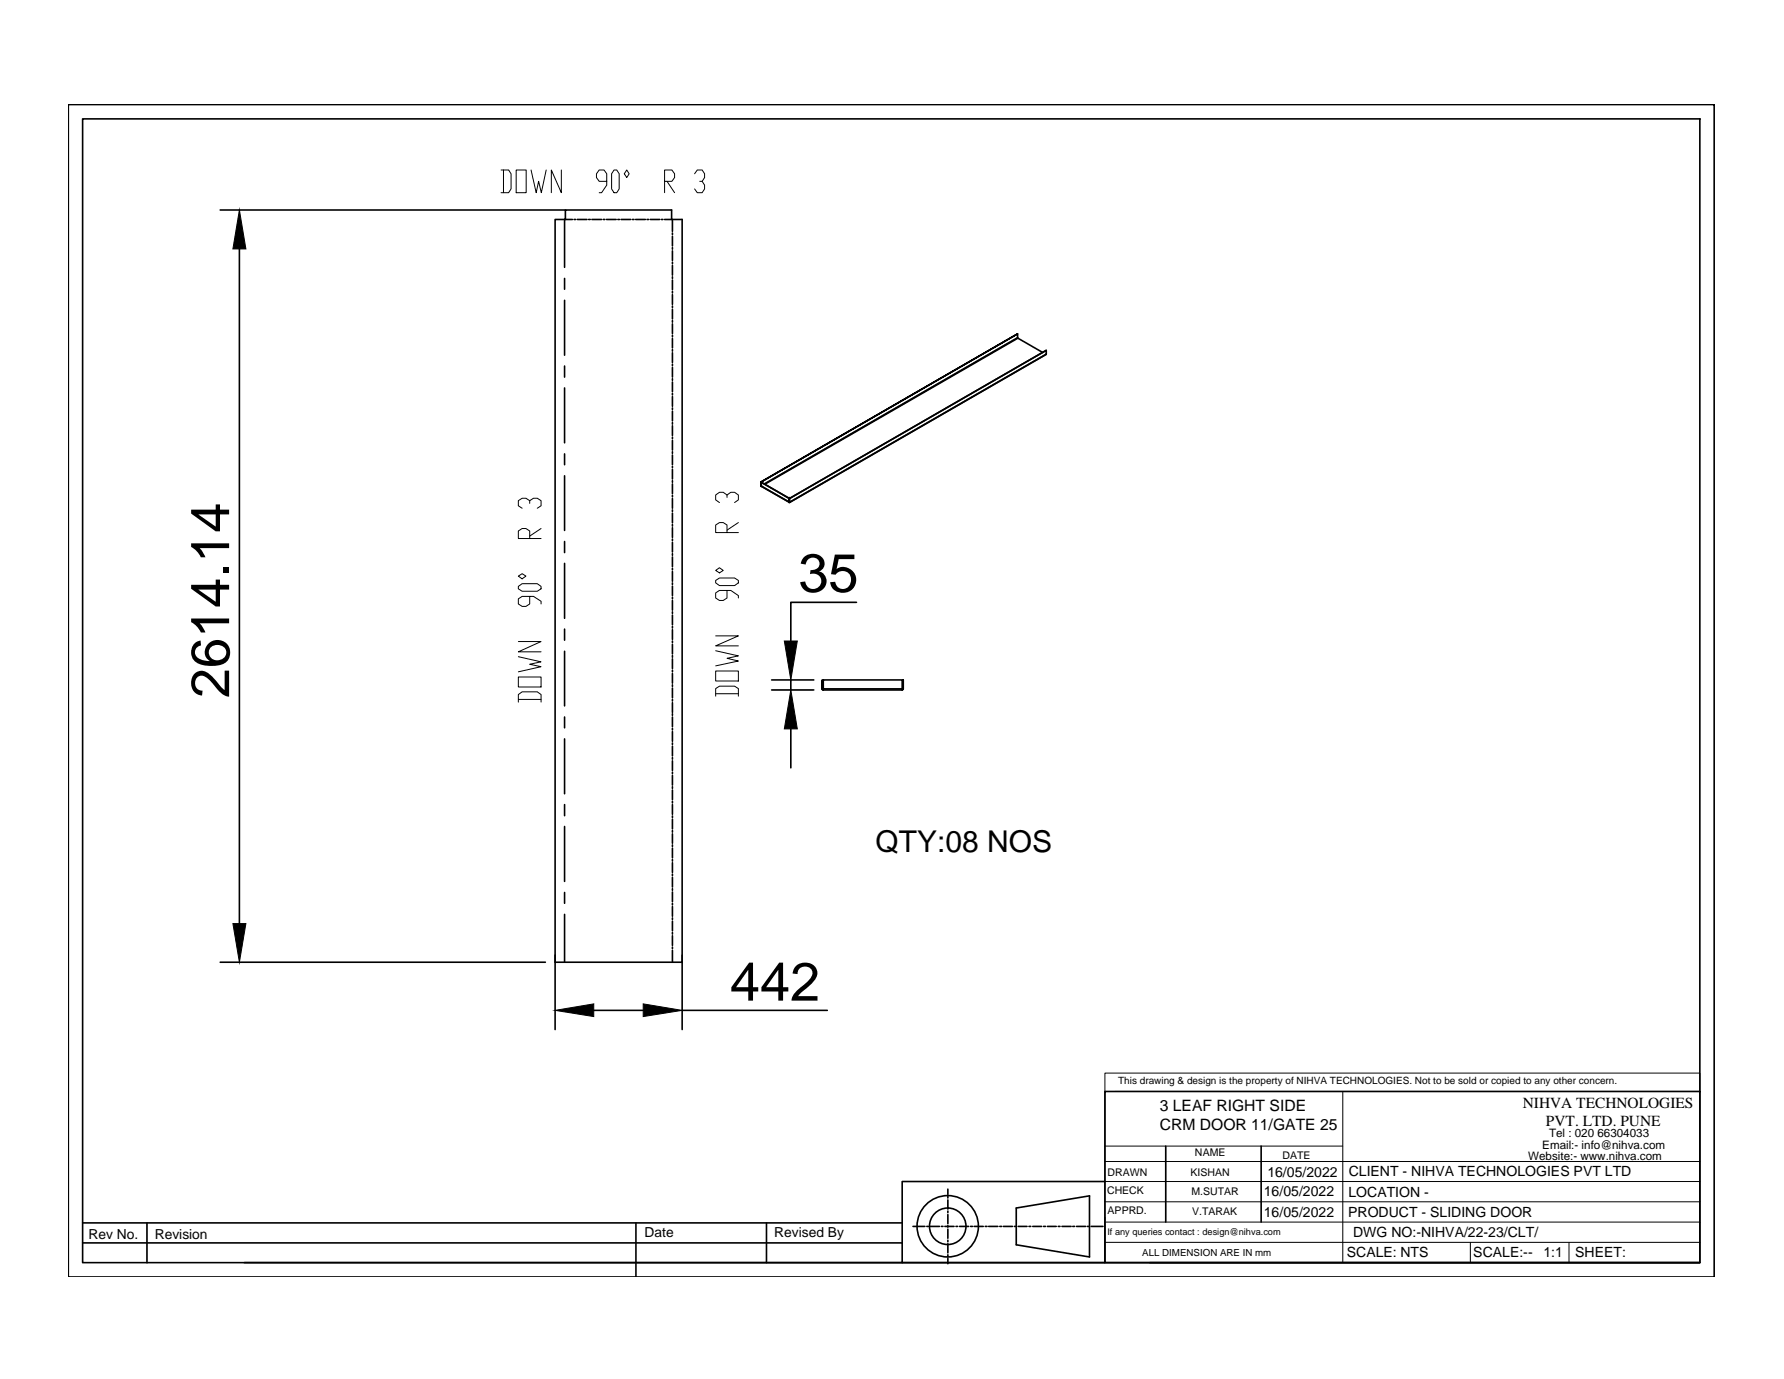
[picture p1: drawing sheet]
<svg xmlns="http://www.w3.org/2000/svg" width="279mm" height="216mm" viewBox="0 0 279 216" stroke-linecap="round" stroke-linejoin="round" font-family="sans-serif">
<!-- layer: 0 -->
<g fill="none" stroke="#000" stroke-width=".25">
<path d="M10.7 16.4h257.8v183.5h-257.8zM12.9 18.6h253.3v179.1h-253.3zM34.5 32.9h54M37.5 39v105.6M89.6 34.4h-1.2v7.5M89.9 34.4h.3M90.4 34.4h1.5M92.2 34.4h.2M92.7 34.4h1.5M94.5 34.4h.2M95 34.4h1.5M96.8 34.4h.2"/>
<path d="M97.3 34.4h1.5M99 34.4h.3M99.6 34.4h1.5M101.3 34.4h.3M101.8 34.4h1.5M103.6 34.4h.2M104.1 34.4h2.7v116.3h-19.9v-116.3h1.6v-1.5h16.7v1.5M105.3 34.4v1.8M105.3 36.5v.2M105.3 37v1.5M105.3 38.8v.2M105.3 39.3v1.5"/>
<path d="M88.4 43.6v1.7M88.4 47v8.6M88.4 57.3v1.7M105.3 41v.3M105.3 41.6v1.5M105.3 43.3v.3M105.3 43.8v1.6M105.3 45.6v.3M105.3 46.1v1.6M105.3 47.9v.3M105.3 48.4v1.5M105.3 50.2v.2"/>
<path d="M105.3 50.7v1.5M105.3 52.5v.2M105.3 53v1.5M105.3 54.7v.3M105.3 55.2v1.6M105.3 57v.3M105.3 57.5v1.5M105.3 59.3v.2M105.3 59.8v1.5M159.4 52.3v.6l-39.7 22.9M159.4 52.8v.1M163.3 55.2l-3.9-2.3-39.6 22.9"/>
<path d="M163.9 55.4l-.1 .1M163.9 54.8l-40.3 23.2M163.9 55.5l-40.3 23.2M88.4 60.7v8.6M88.4 71.1v1.7M88.4 74.5v8.5M105.3 61.6v.2M105.3 62.1v1.5M105.3 63.9v.2M105.3 64.4v1.5M105.3 66.2v.2M105.3 66.7v1.5"/>
<path d="M105.3 68.4v.3M105.3 68.9v1.6M105.3 70.7v.3M105.3 71.2v1.6M105.3 73v.2M105.3 73.5v1.5M105.3 75.3v.2M105.3 75.8v1.5M105.3 77.5v.3M105.3 78v1.6M105.3 79.8v.3M119.2 75.5v.6z"/>
<path d="M119.2 75.5l40.2-23.2-40.2 23.2M119.2 76.1v-.1v.2M119.2 76v.1M119.2 76.1h.1M119.2 76.1l4.4 2.5M119.2 75.5l4.4 2.5M123.6 78.6h.1M123.6 78v.6zM123.6 78l-4.4-2.5v.6l4.4 2.5M123.6 78.6v.1M123.6 78l40.3-23.2v.6l-40.3 23.2zM123.6 78h.1"/>
<path d="M123.6 78v.6M88.4 84.8v1.7M88.4 88.2v8.6M88.4 98.5v1.7M105.3 80.3v1.6M105.3 82.1v.3M105.3 82.6v1.5M105.3 84.4v.3M105.3 84.9v1.5M105.3 86.7v.2M105.3 87.2v1.5M105.3 89v.2"/>
<path d="M105.3 89.5v1.5M105.3 91.3v.2M105.3 91.8v1.4M105.3 93.5v.3M105.3 94v1.5M105.3 95.8v.2M105.3 96.3v1.5M105.3 98.1v.2M105.3 98.6v1.5M134.1 94.3h-10.2v6.1M88.4 102v8.5M88.4 112.3v1.6"/>
<path d="M88.4 115.7v8.6M105.3 100.4v.2M105.3 100.9v1.5M105.3 102.6v.3M105.3 103.2v1.5M105.3 104.9v.3M105.3 105.4v1.6M105.3 107.2v.3M105.3 107.7v1.5M105.3 109.5v.3M105.3 110v1.5M105.3 111.7v.3"/>
<path d="M105.3 112.3v1.5M105.3 114v.3M105.3 114.5v1.6M105.3 116.3v.3M105.3 116.8v1.5M105.3 118.6v.3M105.3 119.1v1.5M120.8 108h6.7M120.8 106.5h6.7M123.9 106.5v1.5M123.9 114.1v6.1M128.7 107.8l.2 .2"/>
<path d="M128.8 106.5v1.4zM128.8 107.8l.1 .2M128.9 106.5h12.4v1.4h-12.4zM128.9 107.9v.1h12.4v-.1M141.4 106.5l.1 1.4zM141.4 107.8l-.1 .2M141.5 107.8l-.2 .2M88.4 126v1.7M88.4 129.4v8.6M88.4 139.7v1.7M105.3 120.9v.2M105.3 121.4v1.5"/>
<path d="M105.3 123.2v.2M105.3 123.7v1.5M105.3 125.5v.2M105.3 126v1.5M105.3 127.7v.3M105.3 128.3v1.5M105.3 130v.3M105.3 130.5v1.5M105.3 132.3v.2M105.3 132.8v1.5M105.3 134.6v.2M105.3 135.1v1.5"/>
<path d="M105.3 136.8v.3M105.3 137.4v1.5M105.3 139.1v.3M105.3 139.6v1.6M34.5 150.7h50.9M86.9 149.5v11.7M88.4 143.2v7.5M93 158.2h7.7M105.3 141.4v.3M105.3 141.9v1.6M105.3 143.7v.3M105.3 144.2v1.5"/>
<path d="M105.3 146v.2M105.3 146.5v1.5M105.3 148.3v.2M105.3 148.8v1.9M106.8 149.5v11.7M106.8 158.2h22.8M173 170.9h93.2v26.8h-93.2zM182.6 179.4v11.9M197.5 179.4v11.9M12.9 191.5h128.4M12.9 194.6h128.4M23 191.5v6.2"/>
<path d="M99.6 191.5v8.4M120 191.5v6.2M141.3 197.7h31.7M143 192h1.9M145.1 192h.3M145.7 192h1.4M147.4 192h.3M148 192h1.4M148.4 186.2v.8M148.4 187.3v.3M148.4 187.9v1.4M148.4 189.6v.3"/>
<path d="M148.4 190.1v1.5M148.4 191.9v.2M148.4 192.4v1.5M148.4 194.2v.2M148.4 194.7v1.5M148.4 196.5v.3M148.4 197v.9M149.7 192h.3M150.3 192h1.4M152 192h.3M152.6 192h1.4M154.3 192h.3"/>
<path d="M154.8 192h1.5M156.6 192h.3M157.1 192h1.5M158.9 192h.3M159.2 189.1l11.4-1.9v9.6l-11.4-1.9zM159.5 192h1.4M161.1 192h.3M161.7 192h1.4M163.4 192h.3M164 192h1.4M165.7 192h.3M166.3 192h1.5"/>
<path d="M168 192h.3M168.6 192h1.4M170.3 192h.3M170.9 192h1.8M173 185h-31.7v12.7h-103M180.1 197.7h86.1"/>
<circle cx="148.4" cy="192" r="2.86"/>
<circle cx="148.4" cy="192" r="4.8"/>
</g>
<g fill="none" stroke="#000" stroke-width=".16">
<path d="M78.5 26.6h1.2l.3 .6v2.4l-.3 .6h-1.2M78.9 26.6v3.6M80.8 26.6h1.6v3.6h-1.6zM83.2 26.6l.8 3.6 .4-1.8 .4 1.8 .7-3.6M87.9 26.6v3.6l-1.6-3.6v3.6M95 28.4h-1.2l-.4-.6v-.6l.4-.6h.8l.4 .6v1.8l-.8 1.2h-.4M96.2 26.6h.4l.4 .6v2.4l-.4 .6h-.4l-.4-.6v-2.4zM98.2 26.6l.3 .6-.3 .6-.4-.6zM104.1 28.4h1.1l.4-.6v-.6l-.4-.6h-1.1v3.6M104.5 28.4l1.1 1.8M108.8 27.2l.4-.6h.8l.3 .6v.6l-.3 .6h-.4M110 28.4l.3 .6v.6l-.3 .6h-.8l-.4-.6"/>
<path d="M83 78.8v-.4l-.6-.4h-.6l-.6 .4v.8l.6 .4M83 78.4l.6-.4h.5l.6 .4v.8l-.6 .4M113.9 77.9v-.4l-.6-.4h-.6l-.6 .4v.8l.6 .4M113.9 77.5l.6-.4h.5l.6 .4v.8l-.6 .4M81.2 91.8l.6-.4h2.3l.6 .4v.4l-.6 .4h-2.3l-.6-.4zM81.2 90.2l.6-.4 .6 .4-.6 .4zM83 93.4v1.2l-.6 .3h-.6l-.6-.3v-.8l.6-.4h1.8l1.1 .7v.5M83 84.3v-1.2l-.6-.4h-.6l-.6 .4v1.2h3.5M84.7 82.7l-1.7 1.2M112.1 99.6h3.5l-3.5 1.5h3.5M112.1 90.9l.6-.4h2.3l.6 .4v.4l-.6 .4h-2.3l-.6-.4zM112.1 89.3l.6-.4 .6 .4-.6 .4z"/>
<path d="M113.9 92.4v1.2l-.6 .4h-.6l-.6-.4v-.8l.6-.4h1.8l1.1 .8v.4M113.9 83.4v-1.2l-.6-.4h-.6l-.6 .4v1.2h3.5M115.6 81.8l-1.7 1.2M81.2 109.9v-1.2l.6-.4h2.3l.6 .4v1.2M81.2 106h3.5v1.6h-3.5zM81.2 102.8l3.5 .8-1.7 .4 1.7 .4-3.5 .8M81.2 100.4h3.5l-3.5 1.7h3.5M81.2 109.5h3.5M112.1 109v-1.2l.6-.4h2.3l.6 .4v1.2M112.1 105.1h3.5v1.5h-3.5zM112.1 101.9l3.5 .8-1.7 .4 1.7 .4-3.5 .8M112.1 108.6h3.5"/>
<path d="M173 168h93.2v2.9h-93.2zM173 170.9v26.8M173 179.4h37.3M174.6 170.9h91.6M210.3 170.9v26.8M173 191.3h93.2M173 188.2h93.2M173 185h93.2M173 181.8h93.2M173 194.5h93.2M230.3 194.5v3.2M245.7 194.5v3.2"/>
</g>
<path d="M37.5 32.9l1 6.1h-2zM123.9 108l1 6.1h-2.1zM122.8 100.4h2.1l-1 6.1zM36.5 144.6h2l-1 6.1zM86.9 158.2l6.1-1v2zM100.7 157.2l6.1 1-6.1 1z" fill="#000" stroke="#000" stroke-width=".16"/>
<g font-size="8.5">
<text x="125" y="92.7">35</text>
<text x="35.9" y="109.3" transform="rotate(-90 35.9 109.3)">2614.14</text>
<text x="114.3" y="156.7">442</text>
</g>
<text font-size="4.7" x="137.1" y="133.4">QTY:08 NOS</text>
<g font-size="2.5">
<text x="181.6" y="173.9">3 LEAF RIGHT SIDE</text>
<text x="181.6" y="176.9">CRM DOOR 11/GATE 25</text>
</g>
<g font-size="2.4">
<text x="238.5" y="173.5">NIHVA TECHNOLOGIES</text>
<text x="242.1" y="176.2">PVT. LTD. PUNE</text>
</g>
<g font-size="2.2">
<text x="198.5" y="184.3">16/05/2022</text>
<text x="211.2" y="184.2">CLIENT - NIHVA TECHNOLOGIES PVT LTD</text>
<text x="197.9" y="187.2">16/05/2022</text>
<text x="197.9" y="190.5">16/05/2022</text>
<text x="211.1" y="190.5">PRODUCT - SLIDING DOOR</text>
<text x="211.2" y="187.4">LOCATION -</text>
<text x="13.9" y="194">Rev No.</text>
<text x="24.2" y="194">Revision</text>
<text x="101" y="193.7">Date</text>
<text x="121.3" y="193.7">Revised By</text>
<text x="210.9" y="196.8">SCALE: NTS</text>
<text x="211.9" y="193.7">DWG NO:-NIHVA/22-23/CLT/</text>
<text x="230.7" y="196.8">SCALE:--</text>
<text x="241.7" y="196.8">1:1</text>
<text x="246.7" y="196.8">SHEET:</text>
</g>
<g font-size="1.8">
<text x="241.5" y="179.9">Email:- info@nihva.com</text>
<text x="242.6" y="178.1">Tel : 020 66304033</text>
<text x="239.3" y="181.6">Website:- www.nihva.com</text>
</g>
<g font-size="1.7">
<text x="173.5" y="184.1">DRAWN</text>
<text x="186.5" y="184.1">KISHAN</text>
<text x="187.1" y="181">NAME</text>
<text x="200.9" y="181.4">DATE</text>
<text x="173.4" y="186.9">CHECK</text>
<text x="173.5" y="190">APPRD.</text>
<text x="186.6" y="187.1">M.SUTAR</text>
<text x="186.7" y="190.2">V.TARAK</text>
</g>
<text font-size="1.6" x="175.1" y="169.8">This drawing &amp; design is the property of NIHVA TECHNOLOGIES. Not to be sold or copied to any other concern.</text>
<text font-size="1.5" x="178.9" y="196.6">ALL DIMENSION ARE IN mm</text>
<text font-size="1.4" x="173.4" y="193.3">If any queries contact : design@nihva.com</text>
</svg>
